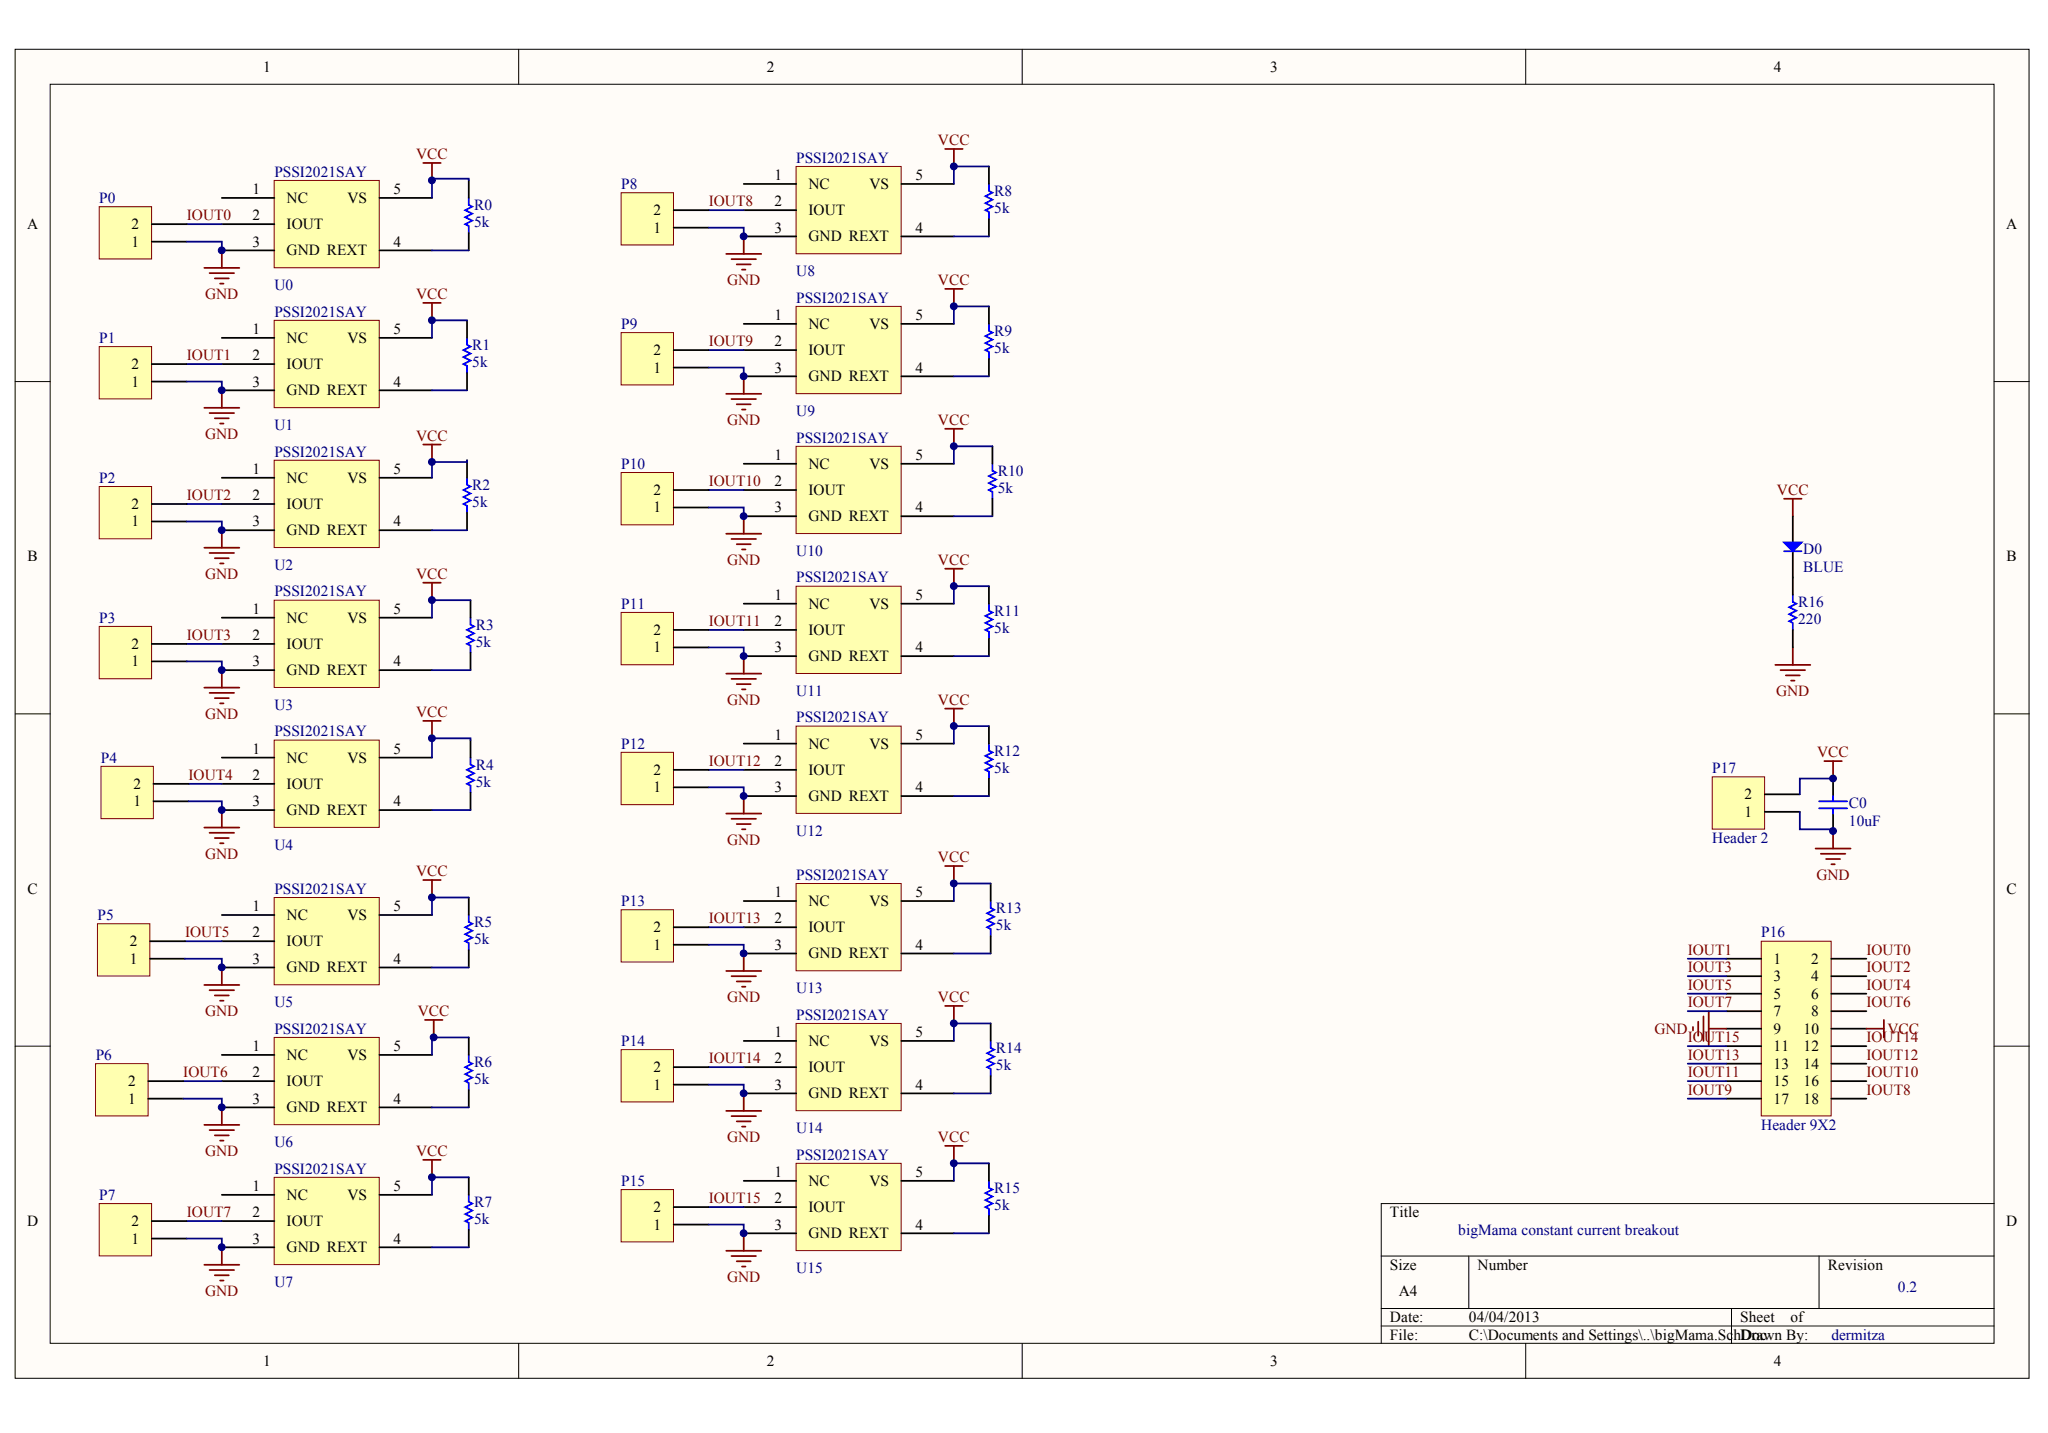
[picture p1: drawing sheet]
# Altium project bigMama.PrjPCB
1 sheet, 53 parts. Net scope: global (net labels, ports and power ports of the same name join across sheets).
Board files: seeed.PcbDoc, bigMama.PcbDoc

## Sheet bigMama.SchDoc: bigMama constant current breakout
size A4; DrawnBy: dermitza; Revision: 0.2; SheetNumber: 1; SheetTotal: 1

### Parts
C0  10uF  [0805_CAP]
D0  BLUE  [0603_LED]
P0  S0  [HDR1X2]  (value not drawn)
P1  S0  [HDR1X2]  (value not drawn)
P2  S0  [HDR1X2]  (value not drawn)
P3  S0  [HDR1X2]  (value not drawn)
P4  S0  [HDR1X2]  (value not drawn)
P5  S0  [HDR1X2]  (value not drawn)
P6  S0  [HDR1X2]  (value not drawn)
P7  S0  [HDR1X2]  (value not drawn)
P8  S0  [HDR1X2]  (value not drawn)
P9  S0  [HDR1X2]  (value not drawn)
P10  S0  [HDR1X2]  (value not drawn)
P11  S0  [HDR1X2]  (value not drawn)
P12  S0  [HDR1X2]  (value not drawn)
P13  S0  [HDR1X2]  (value not drawn)
P14  S0  [HDR1X2]  (value not drawn)
P15  S0  [HDR1X2]  (value not drawn)
P16  Header 9X2  [HDR2X9]
P17  Header 2  [HDR1X2]
R0  5k  [0603_RES]
R1  5k  [0603_RES]
R2  5k  [0603_RES]
R3  5k  [0603_RES]
R4  5k  [0603_RES]
R5  5k  [0603_RES]
R6  5k  [0603_RES]
R7  5k  [0603_RES]
R8  5k  [0603_RES]
R9  5k  [0603_RES]
R10  5k  [0603_RES]
R11  5k  [0603_RES]
R12  5k  [0603_RES]
R13  5k  [0603_RES]
R14  5k  [0603_RES]
R15  5k  [0603_RES]
R16  220  [0603_RES]
U0  PSSI2021SAY  [SOT65P210X110-5N]  (value not drawn)
U1  PSSI2021SAY  [SOT65P210X110-5N]  (value not drawn)
U2  PSSI2021SAY  [SOT65P210X110-5N]  (value not drawn)
U3  PSSI2021SAY  [SOT65P210X110-5N]  (value not drawn)
U4  PSSI2021SAY  [SOT65P210X110-5N]  (value not drawn)
U5  PSSI2021SAY  [SOT65P210X110-5N]  (value not drawn)
U6  PSSI2021SAY  [SOT65P210X110-5N]  (value not drawn)
U7  PSSI2021SAY  [SOT65P210X110-5N]  (value not drawn)
U8  PSSI2021SAY  [SOT65P210X110-5N]  (value not drawn)
U9  PSSI2021SAY  [SOT65P210X110-5N]  (value not drawn)
U10  PSSI2021SAY  [SOT65P210X110-5N]  (value not drawn)
U11  PSSI2021SAY  [SOT65P210X110-5N]  (value not drawn)
U12  PSSI2021SAY  [SOT65P210X110-5N]  (value not drawn)
U13  PSSI2021SAY  [SOT65P210X110-5N]  (value not drawn)
U14  PSSI2021SAY  [SOT65P210X110-5N]  (value not drawn)
U15  PSSI2021SAY  [SOT65P210X110-5N]  (value not drawn)

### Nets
GND: C0.1 P0.1 P1.1 P2.1 P3.1 P4.1 P5.1 P6.1 P7.1 P8.1 P9.1 P10.1 P11.1 P12.1 P13.1 P14.1 P15.1 P16.9 P17.1 R16.1 U0.3(GND) U1.3(GND) U2.3(GND) U3.3(GND) U4.3(GND) U5.3(GND) U6.3(GND) U7.3(GND) U8.3(GND) U9.3(GND) U10.3(GND) U11.3(GND) U12.3(GND) U13.3(GND) U14.3(GND) U15.3(GND)
VCC: C0.2 D0.1(A) P16.10 P17.2 R0.2 R1.2 R2.2 R3.2 R4.2 R5.2 R6.2 R7.2 R8.2 R9.2 R10.2 R11.2 R12.2 R13.2 R14.2 R15.2 U0.5(VS) U1.5(VS) U2.5(VS) U3.5(VS) U4.5(VS) U5.5(VS) U6.5(VS) U7.5(VS) U8.5(VS) U9.5(VS) U10.5(VS) U11.5(VS) U12.5(VS) U13.5(VS) U14.5(VS) U15.5(VS)
IOUT0: P0.2 P16.2 U0.2(IOUT)
IOUT1: P1.2 P16.1 U1.2(IOUT)
IOUT2: P2.2 P16.4 U2.2(IOUT)
IOUT3: P3.2 P16.3 U3.2(IOUT)
IOUT4: P4.2 P16.6 U4.2(IOUT)
IOUT5: P5.2 P16.5 U5.2(IOUT)
IOUT6: P6.2 P16.8 U6.2(IOUT)
IOUT7: P7.2 P16.7 U7.2(IOUT)
IOUT8: P8.2 P16.18 U8.2(IOUT)
IOUT9: P9.2 P16.17 U9.2(IOUT)
IOUT10: P10.2 P16.16 U10.2(IOUT)
IOUT11: P11.2 P16.15 U11.2(IOUT)
IOUT12: P12.2 P16.14 U12.2(IOUT)
IOUT13: P13.2 P16.13 U13.2(IOUT)
IOUT14: P14.2 P16.12 U14.2(IOUT)
IOUT15: P15.2 P16.11 U15.2(IOUT)
NetD0_2: D0.2(K) R16.2
NetR0_1: R0.1 U0.4(REXT)
NetR1_1: R1.1 U1.4(REXT)
NetR2_1: R2.1 U2.4(REXT)
NetR3_1: R3.1 U3.4(REXT)
NetR4_1: R4.1 U4.4(REXT)
NetR5_1: R5.1 U5.4(REXT)
NetR6_1: R6.1 U6.4(REXT)
NetR7_1: R7.1 U7.4(REXT)
NetR8_1: R8.1 U8.4(REXT)
NetR9_1: R9.1 U9.4(REXT)
NetR10_1: R10.1 U10.4(REXT)
NetR11_1: R11.1 U11.4(REXT)
NetR12_1: R12.1 U12.4(REXT)
NetR13_1: R13.1 U13.4(REXT)
NetR14_1: R14.1 U14.4(REXT)
NetR15_1: R15.1 U15.4(REXT)

Not connected (* = marked no-connect by the designer): U0 1(NC); U1 1(NC); U2 1(NC); U3 1(NC); U4 1(NC); U5 1(NC); U6 1(NC); U7 1(NC); U8 1(NC); U9 1(NC); U10 1(NC); U11 1(NC); U12 1(NC); U13 1(NC); U14 1(NC); U15 1(NC)
